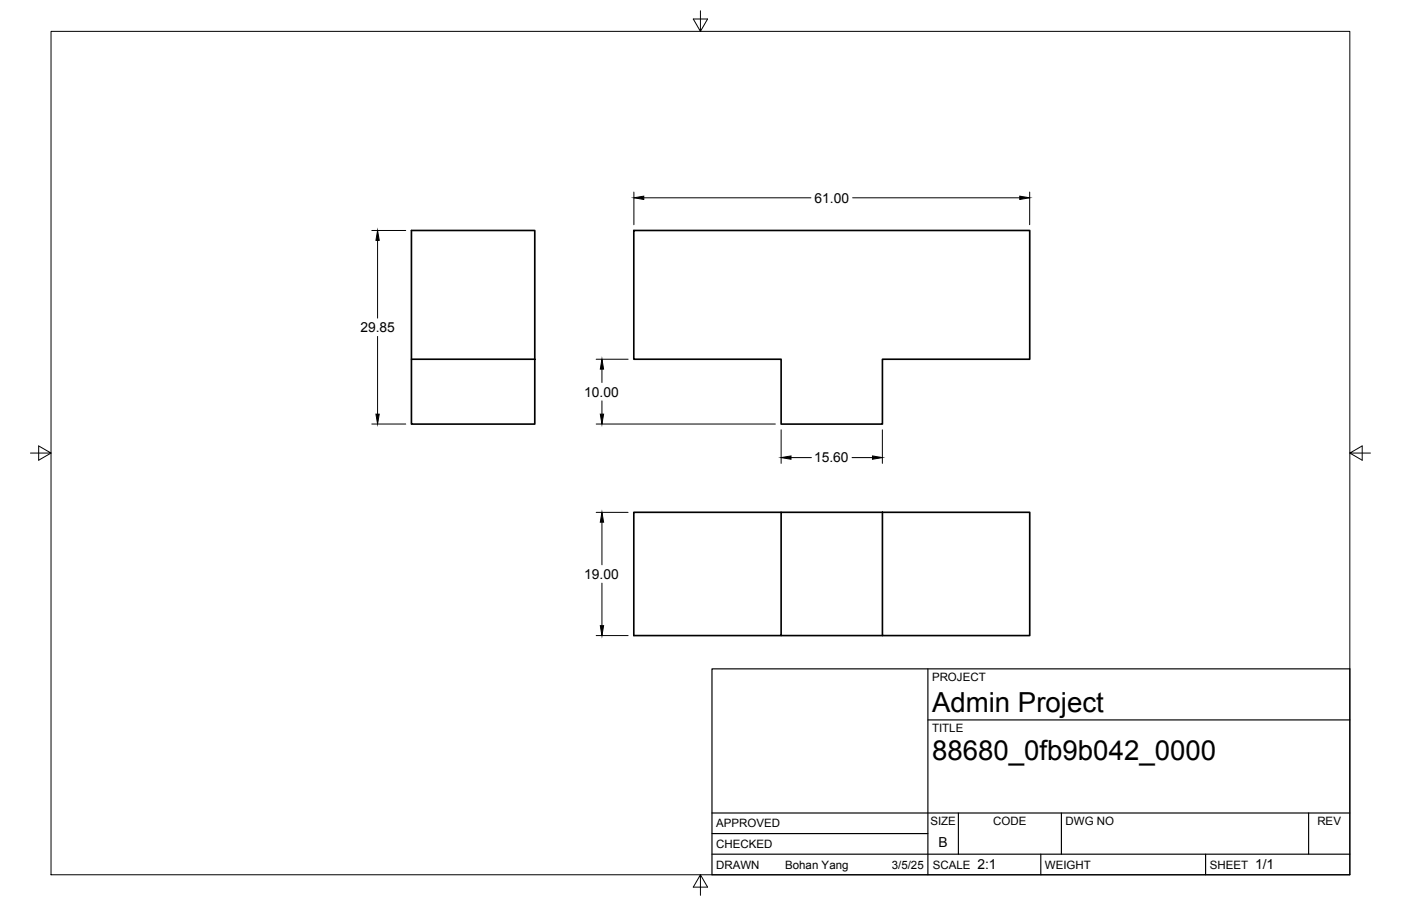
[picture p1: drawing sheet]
<svg xmlns="http://www.w3.org/2000/svg" width="432mm" height="279mm" viewBox="0 0 432 279" stroke-linecap="round" stroke-linejoin="round" font-family="sans-serif">
<!-- layer: Visible -->
<path d="M195.3 71.1h122.1v39.7h-45.4v20h-31.3v-20h-45.4zM126.8 110.8h38v20h-38zM126.8 110.8v-39.7h38v39.7M240.7 158h-45.4v38h45.4v-38h31.3M272 158h45.4v38h-45.4zM240.7 196h31.3" fill="none" stroke="#000" stroke-width=".51"/>
<!-- layer: Border -->
<path d="M15.7 9.7h400.3v260.1h-400.3zM215.9 3.3v6.4l-2.2-3.8h4.4l-2.2 3.8M9.4 139.7h6.3l-3.8-2.2v4.4l3.8-2.2M416 139.7l3.8 2.2v-4.4l-3.8 2.2h6.4M215.9 269.8l2.2 3.8h-4.4l2.2-3.8v6.3" fill="none" stroke="#000" stroke-width=".31"/>
<!-- layer: Titleblock -->
<path d="M219.4 206.3h196.6v63.5h-196.6zM286 206.3v63.5M286 222h130M219.4 257.1h66.6M219.4 250.7h196.6M295.4 250.7v12.7M327.1 250.7v12.7M403.3 250.7v12.7M219.4 263.4h196.6M320.8 263.4v6.4M371.6 263.4v6.4" fill="none" stroke="#000" stroke-width=".36"/>
<!-- layer: FD_Dimensions -->
<g fill="none" stroke="#000" stroke-width=".31">
<path d="M195.4 59.2v10.1M317.4 59.2v10.1M114.6 71.1h10.5M116.4 74.1v24M198.4 61h51.5M262.8 61h51.5M116.4 103.8v23.9M183.7 110.8h9.9M185.5 113.8v4.2M114.6 130.8h10.5M183.7 130.8h55.3M185.5 123.6v4.1"/>
<path d="M240.7 132.5v10.4M271.9 132.5v10.4M183.7 158h9.9M243.8 141.1h6.3M262.6 141.1h6.3M185.5 161v13.2M185.5 179.8v13.2M183.7 196h9.9"/>
</g>
<path d="M116.4 71.1l.5 3h-1zM195.4 61l3-.5v1zM314.3 60.5l3.1 .5-3.1 .5zM185.5 110.8l.5 3h-1zM115.9 127.7h1l-.5 3.1zM185 127.7h1l-.5 3.1zM240.7 141.1l3.1-.5v1zM268.9 140.6l3 .5-3 .5zM185.5 158l.5 3h-1zM185 193h1l-.5 3z" fill="#000" stroke="#000" stroke-width=".31"/>
<g font-size="8.5">
<text x="287.3" y="219.5">Admin Project</text>
<text x="287.3" y="234.5">88680_0fb9b042_0000</text>
</g>
<g font-size="4.3">
<text x="251.1" y="62.5">61.00</text>
<text x="111.1" y="102.4">29.85</text>
<text x="180.1" y="122.3">10.00</text>
<text x="250.9" y="142.6">15.60</text>
<text x="180.1" y="178.5">19.00</text>
<text x="289.3" y="261.2">B</text>
<text x="301.2" y="268.1">2:1</text>
<text x="386.8" y="268.1">1/1</text>
</g>
<g font-size="3.5">
<text x="287.3" y="210.1">PROJECT</text>
<text x="287.3" y="225.8">TITLE</text>
<text x="220.7" y="255.2">APPROVED</text>
<text x="286.7" y="254.5">SIZE</text>
<text x="306.1" y="254.5">CODE</text>
<text x="328.4" y="254.5">DWG NO</text>
<text x="406" y="254.5">REV</text>
<text x="220.7" y="261.5">CHECKED</text>
<text x="220.7" y="267.9">DRAWN</text>
<text x="242" y="267.9">Bohan Yang</text>
<text x="274.8" y="267.9">3/5/25</text>
<text x="287.5" y="267.9">SCALE</text>
<text x="322.1" y="267.9">WEIGHT</text>
<text x="372.9" y="267.9">SHEET</text>
</g>
</svg>
